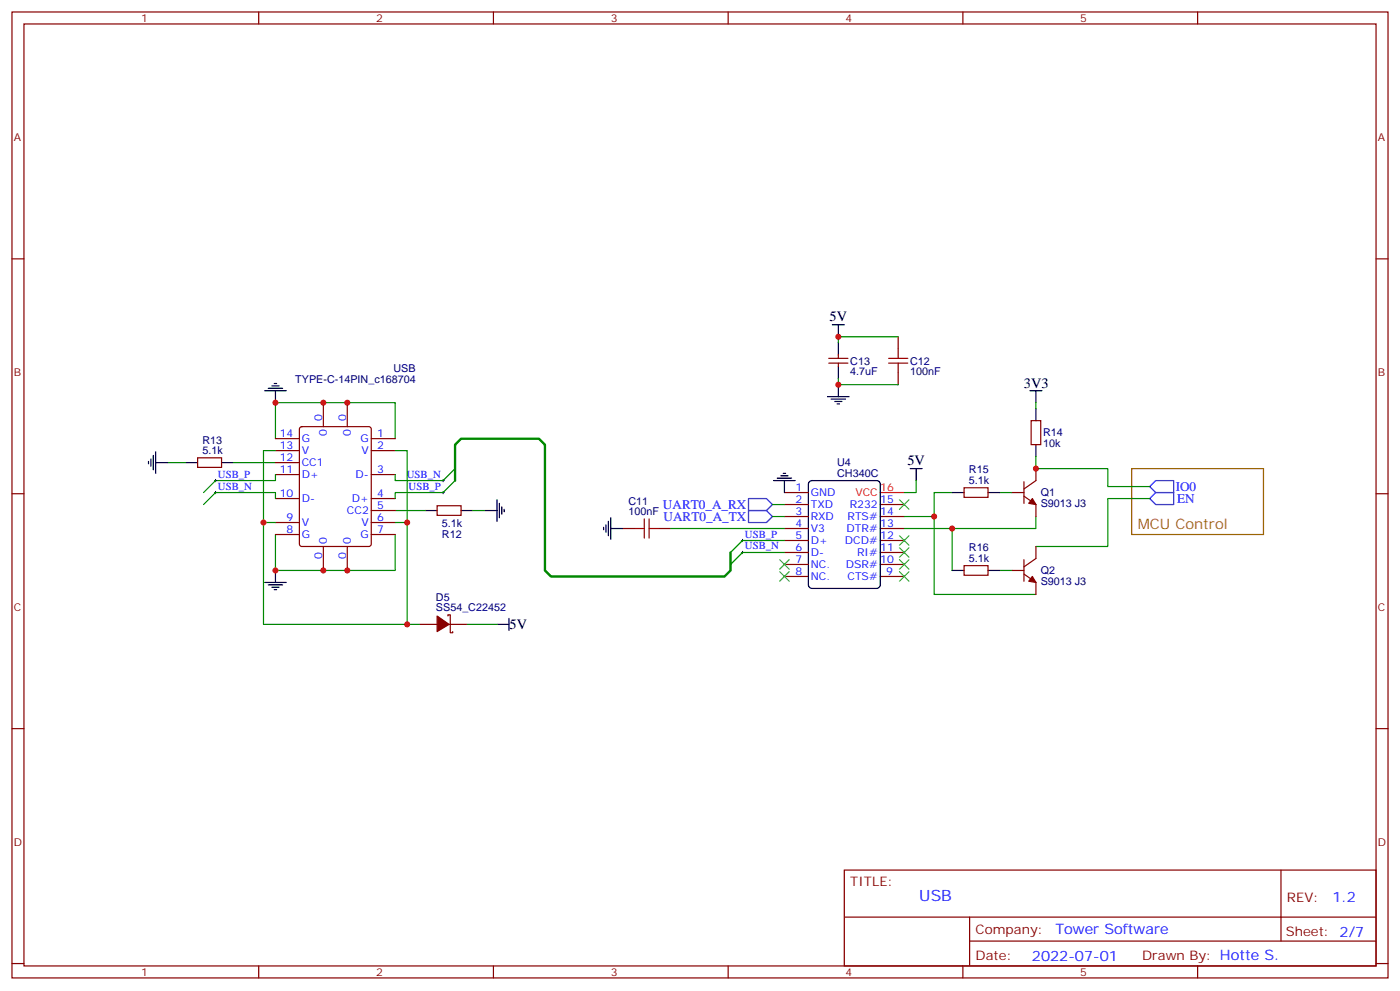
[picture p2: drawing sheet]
<svg xmlns="http://www.w3.org/2000/svg" width="412mm" height="292mm" viewBox="0 0 412 292" stroke-linecap="round" stroke-linejoin="round" font-family="sans-serif">
<g fill="none" stroke="#870000" stroke-width=".35">
<path d="M3.5 3.5h405.4v284.4h-405.4zM7.1 7.1h398.2v277.2h-398.2zM76.2 3.5v3.6M145.3 3.5v3.6M214.5 3.5v3.6M283.6 3.5v3.6M352.8 3.5v3.6M3.5 76.2h3.6M405.3 76.2h3.6M264.6 99.1v3.6M95.2 118.5v7.1M102.3 118.5v7.1"/>
<path d="M244.1 106.9h5.7M244.1 105.5h5.7M246.9 104.4v1.1M246.9 106.9v1M264.6 109.7v3.5M58.2 134.8h7.1v2.8h-7.1zM81.1 129.1h7.1M81.1 132.6h7.1M81.1 139.7h7.1M81.1 136.2h7.1M88.4 125.8l.5-.2h19.8l.6 .4 .1 34.2-.5 .6-20 .1-.7-.5v-34.1zM109.4 129.1h7"/>
<path d="M109.4 132.6h7M109.4 139.7h7M303.7 123.8h2.9v7.1h-2.9zM305.2 137.9v3.6l-3.6 2.4M3.5 145.3h3.6M81.1 146.8h7.1M81.1 153.8h7.1M81.1 157.3h7.1M109.4 146.8h7M109.4 150.3h7M109.4 153.8h7M109.4 157.3h7"/>
<path d="M128.8 148.9h7v2.8h-7zM183.4 155.6h3.6M194 155.6h3.6M231.1 155.6h7M231.1 148.5h7M231.1 152h7M231.1 159.1h7M231.1 145h7M259.3 155.6h7M259.3 148.5h7M259.3 152h7M259.3 159.1h7"/>
<path d="M284 143.6h7v2.8h-7zM298.1 145h3.5M301.6 146.1l3.6 2.4v3.5M301.6 141.8v6.4M405.3 145.3h3.6M95.2 160.9v7M102.3 160.9v7M231.1 162.6h7M231.1 166.2h7M231.1 169.7h7M259.3 162.6h7M259.3 166.2h7"/>
<path d="M259.3 169.7h7M284 166.5h7v2.8h-7zM298.1 167.9h3.5M301.6 169l3.6 2.5v3.5M301.6 164.7v6.4M305.2 160.9v3.5l-3.6 2.5M123.5 183.8h5.3M131.9 181.3v-.3h.7v5.3h.7v-.4M132.3 183.8h5.3M3.5 214.5h3.6M405.3 214.5h3.6M248.7 256.1h156.6v28.2h-156.6z"/>
<path d="M377.3 256.1v20.9M248.7 270h156.5M285.6 277h119.6M285.6 270v14.1M3.5 283.6h3.6M76.2 284.3v3.6M145.3 284.3v3.6M214.5 284.3v3.6M283.6 284.3v3.6M352.8 284.3v3.6M405.3 283.6h3.6"/>
</g>
<path d="M261.8 106.9h5.6M261.8 105.5h5.6M264.6 102.7v2.8M264.6 106.9v2.8M187 155.6h2.8M189.8 152.8v5.6M191.2 152.8v5.6M191.2 155.6h2.8" fill="none" stroke="#a10000" stroke-width=".35"/>
<g fill="none" stroke="#000" stroke-width=".35">
<path d="M245.2 95.6h3.5M246.9 95.6v3.5M78 115h6.3M79 114.3h4.3M80.1 113.6h2.1M80.8 112.9h.7M81.1 115v3.5M243.8 116.8h6.3M244.8 117.5h4.3M245.9 118.2h2.1M246.6 118.9h.7M246.9 100.9v3.5"/>
<path d="M246.9 107.9v3.6M246.9 113.2v3.6M303.4 115h3.5M305.2 115v3.5M43.7 135.8v.7M44.4 135.1v2.1M45.2 134.1v4.2M45.9 136.2h3.5M45.9 133v6.3M54.7 136.2h3.5M65.3 136.2h3.5M230.7 139.3h.7"/>
<path d="M268.1 137.9h3.5M269.9 137.9v3.6M305.2 120.3v3.5M305.2 130.9v3.5M125.2 150.3h3.6M135.8 150.3h3.5M142.9 150.3h3.5M146.4 147.1v6.4M147.1 148.2v4.2M147.8 149.2v2.1M148.5 149.9v.7M177.8 155.2v.7"/>
<path d="M178.5 154.5v2.1M179.2 153.5v4.2M179.9 155.6h3.5M179.9 152.4v6.4M227.9 141.5h6.3M229 140.8h4.2M230 140.1h2.1M231.1 141.5v3.5M238.4 141.9l.8-.4h19l.9 .4 .2 .6v29.7l-.5 .8-.6 .2h-19l-.9-.5-.2-.5v-29.7zM280.5 145h3.5M291 145h3.6M78 171.5h6.3"/>
<path d="M79 172.2h4.3M80.1 172.9h2.1M80.8 173.6h.7M81.1 167.9v3.6M280.5 167.9h3.5M291 167.9h3.6M146.4 183.8h3.5M149.9 182v3.6"/>
</g>
<g fill="none" stroke="#008700" stroke-width=".35">
<path d="M264.6 99.1h-17.7v1.8M246.9 111.5v1.7h17.7M305.2 118.5v1.8M49.4 136.2h5.3M68.8 136.2h12.3M81.1 129.1v-10.6h35.3v10.6M81.1 139.7v1.8h-17.6l-3.5 3.5M81.1 132.6h-3.5v21.2h3.5M116.4 132.6h3.5v21.2h-3.5M134.1 137.9l-3.6 3.6h-14.1v-1.8M305.2 134.4v3.5h21.1v5.3h12.4M77.6 153.8v30h42.3"/>
<path d="M81.1 157.3v10.6h35.3v-10.6M81.1 146.8v-1.8h-17.6l-3.5 3.5M116.4 150.3h8.8M119.9 153.8v30h3.6M134.1 141.5l-3.6 3.5h-14.1v1.8M139.3 150.3h3.6M197.6 155.6h33.5M227.5 152h3.6M227.5 148.5h3.6M231.1 159.1h-12.4l-3.5 3.5M266.3 155.6h14.2M266.3 152h8.9"/>
<path d="M269.9 141.5v3.5h-3.6M280.5 145h-5.3v30h30M294.6 145h3.5M305.2 152v3.6h-24.7v12.3M338.7 146.8h-12.4v14.1h-21.1M231.1 162.6h-12.4l-3.5 3.6M294.6 167.9h3.5M137.6 183.8h8.8"/>
</g>
<path d="M333.4 137.9h38.8v19.4h-38.8z" fill="none" stroke="#960" stroke-width=".35"/>
<path d="M63.1 145h.8M63.1 141.5h.8M63.5 141.1v.7M63.5 144.6v.7M130.2 145h.7M130.2 141.5h.7M130.5 141.1v.7M130.5 144.6v.7M218.4 159.1h.7M218.7 158.8v.7M218.4 162.6h.7M218.7 162.3v.7" fill="none" stroke="#000" stroke-width=".29"/>
<path d="M134.1 141.5v-10.6l1.7-1.8h22.9l1.8 1.8v37l1.8 1.8h51.1l1.8-1.8v-5.3" fill="none" stroke="#008700" stroke-width=".71"/>
<path d="M259.3 145h7" fill="none" stroke="#f00" stroke-width=".35"/>
<path d="M220.5 150.3h5.3l1.7 1.7-1.7 1.8h-5.3zM220.5 146.8h5.3l1.7 1.7-1.7 1.8h-5.3zM338.7 146.8l1.7-1.8h5.3v3.5h-5.3zM338.7 143.2l1.7-1.7h5.3v3.5h-5.3z" fill="none" stroke="#00f" stroke-width=".35"/>
<g fill="#870000" stroke="#870000" stroke-width=".35">
<path d="M304.1 146.8l1.1 1.7-2.2-.3z"/>
<path d="M304.1 169.7l1.1 1.8-2.2-.4z"/>
<path d="M128.8 181.3l3.5 2.5-3.5 2.1z"/>
</g>
<g fill="none" stroke="#3c3" stroke-width=".35">
<path d="M264.9 157.7l2.9 2.8M264.9 147.1l2.9 2.8M267.8 157.7l-2.9 2.8M267.8 147.1l-2.9 2.8M229.7 168.3l2.8 2.8M229.7 164.7l2.8 2.9M232.5 168.3l-2.8 2.8M232.5 164.7l-2.8 2.9M264.9 168.3l2.9 2.8M264.9 164.7l2.9 2.9M264.9 161.2l2.9 2.8M267.8 168.3l-2.9 2.8"/>
<path d="M267.8 164.7l-2.9 2.9M267.8 161.2l-2.9 2.8"/>
</g>
<g fill="#c00">
<circle cx="81.1" cy="118.5" r=".88"/>
<circle cx="95.3" cy="118.5" r=".88"/>
<circle cx="102.3" cy="118.5" r=".88"/>
<circle cx="81.1" cy="167.9" r=".88"/>
<circle cx="102.3" cy="167.9" r=".88"/>
<circle cx="95.3" cy="167.9" r=".88"/>
<circle cx="246.9" cy="113.2" r=".88"/>
<circle cx="246.9" cy="99.1" r=".88"/>
<circle cx="280.5" cy="155.6" r=".88"/>
<circle cx="275.2" cy="152" r=".88"/>
<circle cx="305.2" cy="137.9" r=".88"/>
<circle cx="119.9" cy="153.8" r=".88"/>
<circle cx="77.6" cy="153.8" r=".88"/>
<circle cx="119.9" cy="183.8" r=".88"/>
</g>
<text font-size="4.6" fill="#00f" x="270.8" y="265.1">USB</text>
<g font-size="4.2">
<text x="244.4" y="94.5">5V</text>
<text x="301.6" y="114.3">3V3</text>
<text x="267.3" y="136.9">5V</text>
<text x="150.1" y="185.2">5V</text>
</g>
<text font-size="4.2" fill="#960" x="335.1" y="155.6">MCU Control</text>
<g font-size="4.2" fill="#00f">
<text x="392.5" y="265.4">1.2</text>
<text x="310.9" y="274.9">Tow</text>
<text x="319.5" y="274.9">er Softw</text>
<text x="337.4" y="274.9">are</text>
<text x="304" y="282.7">2022-07-01</text>
</g>
<g font-size="3.9" fill="#00f">
<text x="195.3" y="149.8">UART0_A_RX</text>
<text x="346.3" y="144.5">IO0</text>
<text x="346.7" y="148">EN</text>
<text x="195.5" y="153.3">UART0_A_TX</text>
</g>
<g font-size="3.9" fill="#800">
<text x="250.5" y="260.7">TITLE:</text>
<text x="379.1" y="265.4">REV:</text>
<text x="287.4" y="274.9">Company:</text>
<text x="378.7" y="275.5">Sheet: 2/7</text>
<text x="287.4" y="282.6">Date:</text>
<text x="336.4" y="282.7">Draw</text>
<text x="346.6" y="282.7">n By: Hotte S.</text>
</g>
<g font-size="3.2" fill="#800">
<text x="41.6" y="6.5">1</text>
<text x="110.8" y="6.5">2</text>
<text x="179.9" y="6.5">3</text>
<text x="249.1" y="6.5">4</text>
<text x="318.2" y="6.5">5</text>
<text x="4.1" y="41.6">A</text>
<text x="405.9" y="41.6">A</text>
<text x="4.1" y="110.8">B</text>
<text x="405.9" y="110.8">B</text>
<text x="4.1" y="179.9">C</text>
<text x="405.9" y="179.9">C</text>
<text x="4.1" y="249.1">D</text>
<text x="405.9" y="249.1">D</text>
<text x="41.6" y="287.3">1</text>
<text x="110.8" y="287.3">2</text>
<text x="179.9" y="287.3">3</text>
<text x="249.1" y="287.3">4</text>
<text x="318.2" y="287.3">5</text>
</g>
<g font-size="3.2" fill="#000080">
<text x="250.5" y="107.3">C13</text>
<text x="268.1" y="107.4">C12</text>
<text x="87" y="112.6">TYPE-C-14PIN_c168704</text>
<text x="115.9" y="109.4">USB</text>
<text x="250.5" y="110.5">4.7uF</text>
<text x="268.1" y="110.4">100nF</text>
<text x="59.6" y="130.6">R13</text>
<text x="307.3" y="131.7">10k</text>
<text x="307.3" y="128.5">R14</text>
<text x="59.6" y="133.7">5.1k</text>
<text x="246.6" y="137.3">U4</text>
<text x="246.6" y="140.4">CH340C</text>
<text x="285.4" y="142.5">5.1k</text>
<text x="285.4" y="139.4">R15</text>
<text x="185.1" y="148.5">C11</text>
<text x="306.6" y="149.3">S9013 J3</text>
<text x="306.6" y="146.1">Q1</text>
<text x="130.2" y="155.2">5.1k</text>
<text x="185.1" y="151.7">100nF</text>
<text x="130.2" y="158.4">R12</text>
<text x="285.4" y="165.5">5.1k</text>
<text x="285.4" y="162.3">R16</text>
<text x="306.6" y="172.3">S9013 J3</text>
<text x="306.6" y="169.1">Q2</text>
<text x="128.4" y="179.9">SS54_C22452</text>
<text x="128.4" y="176.8">D5</text>
</g>
<g font-size="3.2" fill="#00f">
<text x="94.9" y="123.8" transform="rotate(-90 94.9 123.8)">0</text>
<text x="102" y="123.8" transform="rotate(-90 102 123.8)">0</text>
<text x="82.4" y="128.8">14</text>
<text x="88.9" y="130.2">G</text>
<text x="96.3" y="128.3" transform="rotate(-90 96.3 128.3)">0</text>
<text x="103.4" y="128.3" transform="rotate(-90 103.4 128.3)">0</text>
<text x="106.2" y="130.2">G</text>
<text x="111.1" y="128.8">1</text>
<text x="82.4" y="135.8">12</text>
<text x="82.4" y="132.3">13</text>
<text x="88.9" y="137.2">CC1</text>
<text x="88.9" y="133.7">V</text>
<text x="106.5" y="133.7">V</text>
<text x="111.1" y="132.3">2</text>
<text x="64.2" y="140.8">USB_P</text>
<text x="82.4" y="139.3">11</text>
<text x="88.9" y="140.8">D+</text>
<text x="104.8" y="140.8">D-</text>
<text x="111.1" y="139.3">3</text>
<text x="119.8" y="140.6">USB_N</text>
<text x="64.2" y="144.4">USB_N</text>
<text x="82.4" y="146.4">10</text>
<text x="88.9" y="147.8">D-</text>
<text x="103.6" y="147.8">D+</text>
<text x="111.1" y="146.4">4</text>
<text x="111.1" y="149.9">5</text>
<text x="120.4" y="144.1">USB_P</text>
<text x="234.3" y="148.2">2</text>
<text x="234.3" y="144.6">1</text>
<text x="238.8" y="149.6">TXD</text>
<text x="238.8" y="146.1">GND</text>
<text x="250.3" y="149.6">R232</text>
<text x="259.3" y="148.2">15</text>
<text x="84.4" y="153.5">9</text>
<text x="88.9" y="154.9">V</text>
<text x="102.2" y="151.3">CC2</text>
<text x="106.5" y="154.9">V</text>
<text x="111.1" y="153.5">6</text>
<text x="234.3" y="155.2">4</text>
<text x="234.3" y="151.7">3</text>
<text x="238.8" y="153.1">RXD</text>
<text x="249.7" y="153.1">RTS#</text>
<text x="259.3" y="151.7">14</text>
<text x="259.3" y="155.2">13</text>
<text x="84.4" y="157">8</text>
<text x="88.9" y="158.4">G</text>
<text x="96.3" y="160.2" transform="rotate(-90 96.3 160.2)">0</text>
<text x="103.4" y="160.2" transform="rotate(-90 103.4 160.2)">0</text>
<text x="106.2" y="158.4">G</text>
<text x="111.1" y="157">7</text>
<text x="219.4" y="161.7">USB_N</text>
<text x="219.4" y="158.2">USB_P</text>
<text x="234.3" y="158.8">5</text>
<text x="238.8" y="160.2">D+</text>
<text x="238.8" y="156.6">V3</text>
<text x="248.9" y="160.2">DCD#</text>
<text x="249.4" y="156.6">DTR#</text>
<text x="259.3" y="158.8">12</text>
<text x="94.9" y="164.6" transform="rotate(-90 94.9 164.6)">0</text>
<text x="102" y="164.6" transform="rotate(-90 102 164.6)">0</text>
<text x="234.3" y="165.8">7</text>
<text x="234.3" y="162.3">6</text>
<text x="238.8" y="167.2">NC.</text>
<text x="238.8" y="163.7">D-</text>
<text x="249.2" y="167.2">DSR#</text>
<text x="252.4" y="163.7">RI#</text>
<text x="259.3" y="162.3">11</text>
<text x="259.3" y="165.8">10</text>
<text x="234.3" y="169.3">8</text>
<text x="238.8" y="170.7">NC.</text>
<text x="249.6" y="170.7">CTS#</text>
<text x="261.1" y="169.3">9</text>
</g>
<g font-size="3.2" fill="#f00">
<text x="252" y="146.1">VCC</text>
<text x="259.3" y="144.6">16</text>
</g>
</svg>
